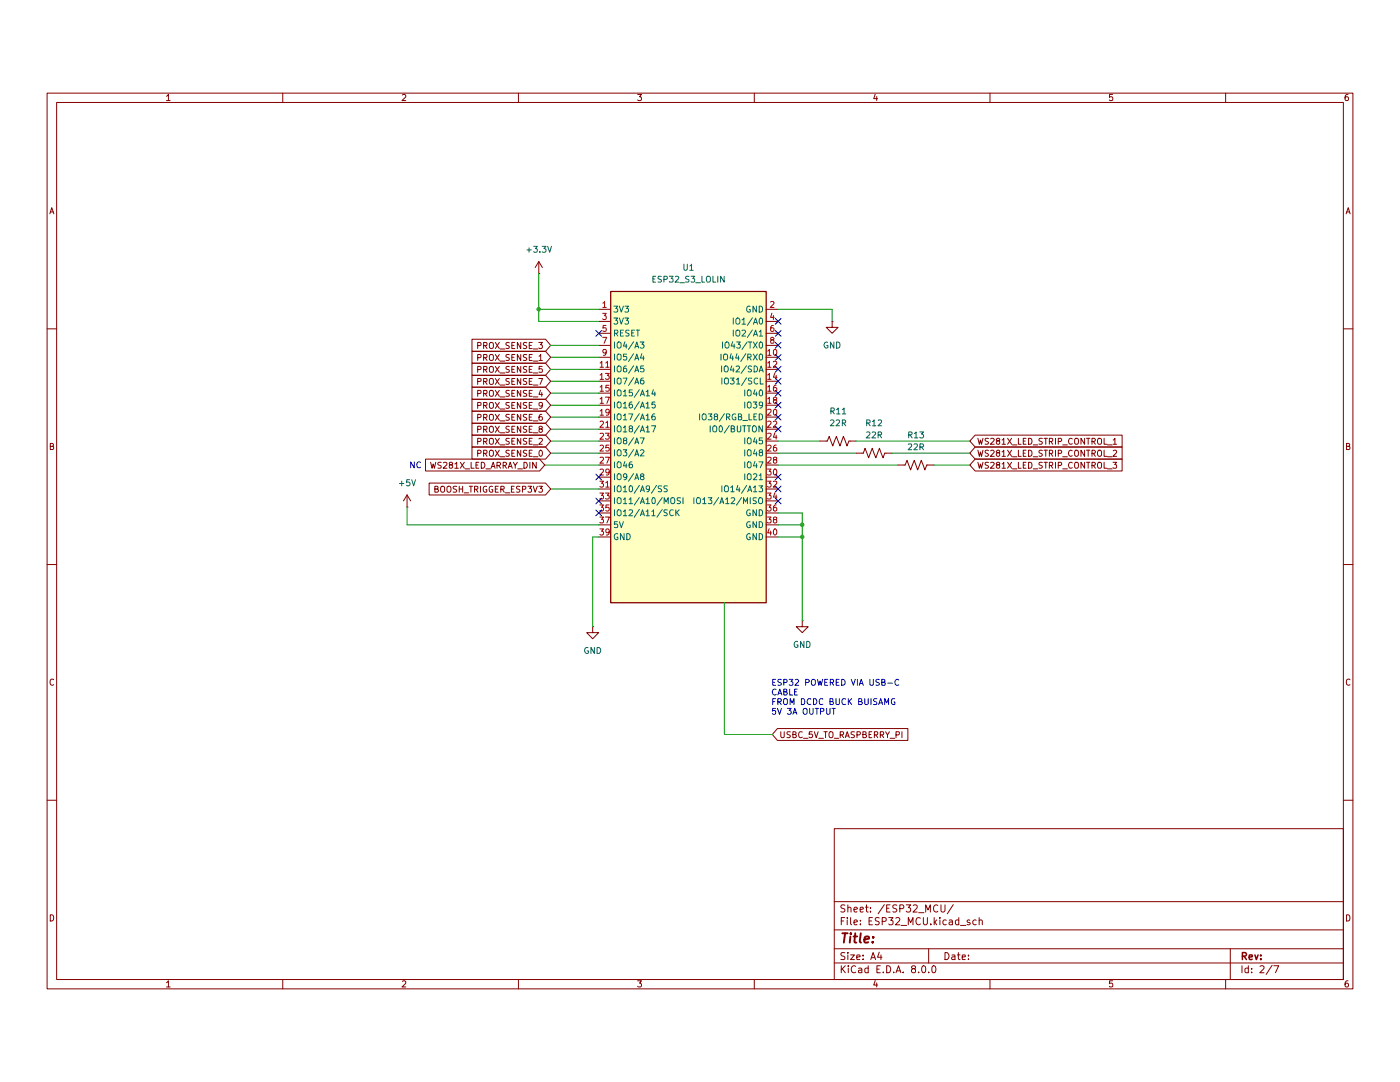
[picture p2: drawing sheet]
(kicad_sch
 (version 20231120)
 (generator "eeschema")
 (generator_version "8.0")
 (paper "A4")
 (lib_symbols
  (symbol "Device:R_US"
   (pin_numbers hide)
   (pin_names
    (offset 0)) (exclude_from_sim no) (in_bom yes) (on_board yes)
   (property "Reference" "R" (at 2.54 0 90) (effects (font (size 1.27 1.27))))
   (property "Value" "R_US" (at -2.54 0 90) (effects (font (size 1.27 1.27))))
   (property "Footprint" "" (at 1.016 -0.254 90) (effects (font (size 1.27 1.27)) (hide yes)))
   (property "Datasheet" "~" (at 0 0 0) (effects (font (size 1.27 1.27)) (hide yes)))
   (property "Description" "Resistor, US symbol" (at 0 0 0) (effects (font (size 1.27 1.27)) (hide yes)))
   (symbol "R_US_0_1"
    (polyline (pts (xy 0 -2.286) (xy 0 -2.54)) (stroke (width 0) (type default)) (fill (type none)))
    (polyline (pts (xy 0 2.286) (xy 0 2.54)) (stroke (width 0) (type default)) (fill (type none)))
    (polyline (pts (xy 0 -0.762) (xy 1.016 -1.143) (xy 0 -1.524) (xy -1.016 -1.905) (xy 0 -2.286)) (stroke (width 0) (type default)) (fill (type none)))
    (polyline (pts (xy 0 0.762) (xy 1.016 0.381) (xy 0 0) (xy -1.016 -0.381) (xy 0 -0.762)) (stroke (width 0) (type default)) (fill (type none)))
    (polyline (pts (xy 0 2.286) (xy 1.016 1.905) (xy 0 1.524) (xy -1.016 1.143) (xy 0 0.762)) (stroke (width 0) (type default)) (fill (type none))))
   (symbol "R_US_1_1"
    (pin passive line (at 0 3.81 270) (length 1.27) (name "~" (effects (font (size 1.27 1.27)))) (number "1" (effects (font (size 1.27 1.27)))))
    (pin passive line (at 0 -3.81 90) (length 1.27) (name "~" (effects (font (size 1.27 1.27)))) (number "2" (effects (font (size 1.27 1.27)))))))
  (symbol "esp32 s3 lolin:ESP32_S3_LOLIN" (exclude_from_sim no) (in_bom yes) (on_board yes)
   (property "Reference" "U" (at -12.7 17.78 0) (effects (font (size 1.27 1.27)) (justify left)))
   (property "Value" "ESP32_S3_LOLIN" (at -7.874 22.86 0) (effects (font (size 1.27 1.27)) (justify left)))
   (property "Footprint" "Module:ESP32 S3 LOLIN" (at -11.684 -32.766 0) (effects (font (size 1.27 1.27)) (justify left) (hide yes)))
   (property "Datasheet" "https://www.wemos.cc/en/latest/s3/s3.html" (at -0.254 -35.814 0) (effects (font (size 1.27 1.27)) (hide yes)))
   (property "Description" "Microcontroller module w/ ESP32 MCU" (at 0.254 -39.624 0) (effects (font (size 1.27 1.27)) (hide yes)))
   (symbol "ESP32_S3_LOLIN_0_0"
    (pin power_in line (at -19.05 20.32 0) (length 2.54) (name "3V3" (effects (font (size 1.27 1.27)))) (number "1" (effects (font (size 1.27 1.27)))))
    (pin bidirectional line (at 19.05 10.16 180) (length 2.54) (name "IO44/RX0" (effects (font (size 1.27 1.27)))) (number "10" (effects (font (size 1.27 1.27)))))
    (pin bidirectional line (at -19.05 7.62 0) (length 2.54) (name "IO6/A5" (effects (font (size 1.27 1.27)))) (number "11" (effects (font (size 1.27 1.27)))))
    (pin bidirectional line (at 19.05 7.62 180) (length 2.54) (name "IO42/SDA" (effects (font (size 1.27 1.27)))) (number "12" (effects (font (size 1.27 1.27)))))
    (pin bidirectional line (at -19.05 5.08 0) (length 2.54) (name "IO7/A6" (effects (font (size 1.27 1.27)))) (number "13" (effects (font (size 1.27 1.27)))))
    (pin bidirectional line (at 19.05 5.08 180) (length 2.54) (name "IO31/SCL" (effects (font (size 1.27 1.27)))) (number "14" (effects (font (size 1.27 1.27)))))
    (pin bidirectional line (at -19.05 2.54 0) (length 2.54) (name "IO15/A14" (effects (font (size 1.27 1.27)))) (number "15" (effects (font (size 1.27 1.27)))))
    (pin bidirectional line (at 19.05 2.54 180) (length 2.54) (name "IO40" (effects (font (size 1.27 1.27)))) (number "16" (effects (font (size 1.27 1.27)))))
    (pin bidirectional line (at -19.05 0 0) (length 2.54) (name "IO16/A15" (effects (font (size 1.27 1.27)))) (number "17" (effects (font (size 1.27 1.27)))))
    (pin bidirectional line (at 19.05 0 180) (length 2.54) (name "IO39" (effects (font (size 1.27 1.27)))) (number "18" (effects (font (size 1.27 1.27)))))
    (pin bidirectional line (at -19.05 -2.54 0) (length 2.54) (name "IO17/A16" (effects (font (size 1.27 1.27)))) (number "19" (effects (font (size 1.27 1.27)))))
    (pin power_in line (at 19.05 20.32 180) (length 2.54) (name "GND" (effects (font (size 1.27 1.27)))) (number "2" (effects (font (size 1.27 1.27)))))
    (pin bidirectional line (at 19.05 -2.54 180) (length 2.54) (name "IO38/RGB_LED" (effects (font (size 1.27 1.27)))) (number "20" (effects (font (size 1.27 1.27)))))
    (pin bidirectional line (at -19.05 -5.08 0) (length 2.54) (name "IO18/A17" (effects (font (size 1.27 1.27)))) (number "21" (effects (font (size 1.27 1.27)))))
    (pin bidirectional line (at 19.05 -5.08 180) (length 2.54) (name "IO0/BUTTON" (effects (font (size 1.27 1.27)))) (number "22" (effects (font (size 1.27 1.27)))))
    (pin bidirectional line (at -19.05 -7.62 0) (length 2.54) (name "IO8/A7" (effects (font (size 1.27 1.27)))) (number "23" (effects (font (size 1.27 1.27)))))
    (pin bidirectional line (at 19.05 -7.62 180) (length 2.54) (name "IO45" (effects (font (size 1.27 1.27)))) (number "24" (effects (font (size 1.27 1.27)))))
    (pin bidirectional line (at -19.05 -10.16 0) (length 2.54) (name "IO3/A2" (effects (font (size 1.27 1.27)))) (number "25" (effects (font (size 1.27 1.27)))))
    (pin bidirectional line (at 19.05 -10.16 180) (length 2.54) (name "IO48" (effects (font (size 1.27 1.27)))) (number "26" (effects (font (size 1.27 1.27)))))
    (pin bidirectional line (at -19.05 -12.7 0) (length 2.54) (name "IO46" (effects (font (size 1.27 1.27)))) (number "27" (effects (font (size 1.27 1.27)))))
    (pin bidirectional line (at 19.05 -12.7 180) (length 2.54) (name "IO47" (effects (font (size 1.27 1.27)))) (number "28" (effects (font (size 1.27 1.27)))))
    (pin bidirectional line (at -19.05 -15.24 0) (length 2.54) (name "IO9/A8" (effects (font (size 1.27 1.27)))) (number "29" (effects (font (size 1.27 1.27)))))
    (pin power_in line (at -19.05 17.78 0) (length 2.54) (name "3V3" (effects (font (size 1.27 1.27)))) (number "3" (effects (font (size 1.27 1.27)))))
    (pin bidirectional line (at 19.05 -15.24 180) (length 2.54) (name "IO21" (effects (font (size 1.27 1.27)))) (number "30" (effects (font (size 1.27 1.27)))))
    (pin bidirectional line (at -19.05 -17.78 0) (length 2.54) (name "IO10/A9/SS" (effects (font (size 1.27 1.27)))) (number "31" (effects (font (size 1.27 1.27)))))
    (pin bidirectional line (at 19.05 -17.78 180) (length 2.54) (name "IO14/A13" (effects (font (size 1.27 1.27)))) (number "32" (effects (font (size 1.27 1.27)))))
    (pin bidirectional line (at -19.05 -20.32 0) (length 2.54) (name "IO11/A10/MOSI" (effects (font (size 1.27 1.27)))) (number "33" (effects (font (size 1.27 1.27)))))
    (pin bidirectional line (at 19.05 -20.32 180) (length 2.54) (name "IO13/A12/MISO" (effects (font (size 1.27 1.27)))) (number "34" (effects (font (size 1.27 1.27)))))
    (pin bidirectional line (at -19.05 -22.86 0) (length 2.54) (name "IO12/A11/SCK" (effects (font (size 1.27 1.27)))) (number "35" (effects (font (size 1.27 1.27)))))
    (pin power_in line (at 19.05 -22.86 180) (length 2.54) (name "GND" (effects (font (size 1.27 1.27)))) (number "36" (effects (font (size 1.27 1.27)))))
    (pin power_in line (at -19.05 -25.4 0) (length 2.54) (name "5V" (effects (font (size 1.27 1.27)))) (number "37" (effects (font (size 1.27 1.27)))))
    (pin power_in line (at 19.05 -25.4 180) (length 2.54) (name "GND" (effects (font (size 1.27 1.27)))) (number "38" (effects (font (size 1.27 1.27)))))
    (pin power_in line (at -19.05 -27.94 0) (length 2.54) (name "GND" (effects (font (size 1.27 1.27)))) (number "39" (effects (font (size 1.27 1.27)))))
    (pin bidirectional line (at 19.05 17.78 180) (length 2.54) (name "IO1/A0" (effects (font (size 1.27 1.27)))) (number "4" (effects (font (size 1.27 1.27)))))
    (pin power_in line (at 19.05 -27.94 180) (length 2.54) (name "GND" (effects (font (size 1.27 1.27)))) (number "40" (effects (font (size 1.27 1.27)))))
    (pin bidirectional line (at -19.05 15.24 0) (length 2.54) (name "RESET" (effects (font (size 1.27 1.27)))) (number "5" (effects (font (size 1.27 1.27)))))
    (pin bidirectional line (at 19.05 15.24 180) (length 2.54) (name "IO2/A1" (effects (font (size 1.27 1.27)))) (number "6" (effects (font (size 1.27 1.27)))))
    (pin bidirectional line (at -19.05 12.7 0) (length 2.54) (name "IO4/A3" (effects (font (size 1.27 1.27)))) (number "7" (effects (font (size 1.27 1.27)))))
    (pin bidirectional line (at 19.05 12.7 180) (length 2.54) (name "IO43/TX0" (effects (font (size 1.27 1.27)))) (number "8" (effects (font (size 1.27 1.27)))))
    (pin bidirectional line (at -19.05 10.16 0) (length 2.54) (name "IO5/A4" (effects (font (size 1.27 1.27)))) (number "9" (effects (font (size 1.27 1.27))))))
   (symbol "ESP32_S3_LOLIN_0_1"
    (rectangle (start -16.51 24.13) (end 16.51 -41.91) (stroke (width 0.254) (type default)) (fill (type background)))))
  (symbol "power:+3.3V"
   (power)
   (pin_numbers hide)
   (pin_names
    (offset 0) hide) (exclude_from_sim no) (in_bom yes) (on_board yes)
   (property "Reference" "#PWR" (at 0 -3.81 0) (effects (font (size 1.27 1.27)) (hide yes)))
   (property "Value" "+3.3V" (at 0 3.556 0) (effects (font (size 1.27 1.27))))
   (property "Footprint" "" (at 0 0 0) (effects (font (size 1.27 1.27)) (hide yes)))
   (property "Datasheet" "" (at 0 0 0) (effects (font (size 1.27 1.27)) (hide yes)))
   (property "Description" "Power symbol creates a global label with name \"+3.3V\"" (at 0 0 0) (effects (font (size 1.27 1.27)) (hide yes)))
   (symbol "+3.3V_0_1"
    (polyline (pts (xy -0.762 1.27) (xy 0 2.54)) (stroke (width 0) (type default)) (fill (type none)))
    (polyline (pts (xy 0 0) (xy 0 2.54)) (stroke (width 0) (type default)) (fill (type none)))
    (polyline (pts (xy 0 2.54) (xy 0.762 1.27)) (stroke (width 0) (type default)) (fill (type none))))
   (symbol "+3.3V_1_1"
    (pin power_in line (at 0 0 90) (length 0) (name "~" (effects (font (size 1.27 1.27)))) (number "1" (effects (font (size 1.27 1.27)))))))
  (symbol "power:+5V"
   (power)
   (pin_numbers hide)
   (pin_names
    (offset 0) hide) (exclude_from_sim no) (in_bom yes) (on_board yes)
   (property "Reference" "#PWR" (at 0 -3.81 0) (effects (font (size 1.27 1.27)) (hide yes)))
   (property "Value" "+5V" (at 0 3.556 0) (effects (font (size 1.27 1.27))))
   (property "Footprint" "" (at 0 0 0) (effects (font (size 1.27 1.27)) (hide yes)))
   (property "Datasheet" "" (at 0 0 0) (effects (font (size 1.27 1.27)) (hide yes)))
   (property "Description" "Power symbol creates a global label with name \"+5V\"" (at 0 0 0) (effects (font (size 1.27 1.27)) (hide yes)))
   (symbol "+5V_0_1"
    (polyline (pts (xy -0.762 1.27) (xy 0 2.54)) (stroke (width 0) (type default)) (fill (type none)))
    (polyline (pts (xy 0 0) (xy 0 2.54)) (stroke (width 0) (type default)) (fill (type none)))
    (polyline (pts (xy 0 2.54) (xy 0.762 1.27)) (stroke (width 0) (type default)) (fill (type none))))
   (symbol "+5V_1_1"
    (pin power_in line (at 0 0 90) (length 0) (name "~" (effects (font (size 1.27 1.27)))) (number "1" (effects (font (size 1.27 1.27)))))))
  (symbol "power:GND"
   (power)
   (pin_numbers hide)
   (pin_names
    (offset 0) hide) (exclude_from_sim no) (in_bom yes) (on_board yes)
   (property "Reference" "#PWR" (at 0 -6.35 0) (effects (font (size 1.27 1.27)) (hide yes)))
   (property "Value" "GND" (at 0 -3.81 0) (effects (font (size 1.27 1.27))))
   (property "Footprint" "" (at 0 0 0) (effects (font (size 1.27 1.27)) (hide yes)))
   (property "Datasheet" "" (at 0 0 0) (effects (font (size 1.27 1.27)) (hide yes)))
   (property "Description" "Power symbol creates a global label with name \"GND\" , ground" (at 0 0 0) (effects (font (size 1.27 1.27)) (hide yes)))
   (symbol "GND_0_1"
    (polyline (pts (xy 0 0) (xy 0 -1.27) (xy 1.27 -1.27) (xy 0 -2.54) (xy -1.27 -1.27) (xy 0 -1.27)) (stroke (width 0) (type default)) (fill (type none))))
   (symbol "GND_1_1"
    (pin power_in line (at 0 0 270) (length 0) (name "~" (effects (font (size 1.27 1.27)))) (number "1" (effects (font (size 1.27 1.27))))))))
 (junction
  (at 114.3 55.88)
  (diameter 0)
  (color 0 0 0 0))
 (junction
  (at 170.18 101.6)
  (diameter 0)
  (color 0 0 0 0))
 (junction
  (at 170.18 104.14)
  (diameter 0)
  (color 0 0 0 0))
 (no_connect
  (at 127 60.96))
 (no_connect
  (at 165.1 81.28))
 (no_connect
  (at 165.1 91.44))
 (no_connect
  (at 165.1 63.5))
 (no_connect
  (at 165.1 73.66))
 (no_connect
  (at 127 91.44))
 (no_connect
  (at 165.1 71.12))
 (no_connect
  (at 165.1 76.2))
 (no_connect
  (at 165.1 66.04))
 (no_connect
  (at 165.1 96.52))
 (no_connect
  (at 165.1 60.96))
 (no_connect
  (at 165.1 78.74))
 (no_connect
  (at 127 99.06))
 (no_connect
  (at 127 96.52))
 (no_connect
  (at 165.1 93.98))
 (no_connect
  (at 165.1 68.58))
 (no_connect
  (at 165.1 58.42))
 (wire
  (pts (xy 116.84 81.28) (xy 127 81.28))
  (stroke (width 0) (type default)))
 (wire
  (pts (xy 86.36 101.6) (xy 86.36 97.79))
  (stroke (width 0) (type default)))
 (wire
  (pts (xy 176.53 55.88) (xy 176.53 58.42))
  (stroke (width 0) (type default)))
 (wire
  (pts (xy 170.18 99.06) (xy 170.18 101.6))
  (stroke (width 0) (type default)))
 (wire
  (pts (xy 165.1 55.88) (xy 176.53 55.88))
  (stroke (width 0) (type default)))
 (wire
  (pts (xy 165.1 83.82) (xy 173.99 83.82))
  (stroke (width 0) (type default)))
 (wire
  (pts (xy 165.1 88.9) (xy 190.5 88.9))
  (stroke (width 0) (type default)))
 (wire
  (pts (xy 115.57 88.9) (xy 127 88.9))
  (stroke (width 0) (type default)))
 (wire
  (pts (xy 116.84 78.74) (xy 127 78.74))
  (stroke (width 0) (type default)))
 (wire
  (pts (xy 198.12 88.9) (xy 205.74 88.9))
  (stroke (width 0) (type default)))
 (wire
  (pts (xy 170.18 101.6) (xy 170.18 104.14))
  (stroke (width 0) (type default)))
 (wire
  (pts (xy 127 101.6) (xy 86.36 101.6))
  (stroke (width 0) (type default)))
 (wire
  (pts (xy 127 55.88) (xy 114.3 55.88))
  (stroke (width 0) (type default)))
 (wire
  (pts (xy 116.84 86.36) (xy 127 86.36))
  (stroke (width 0) (type default)))
 (wire
  (pts (xy 116.84 76.2) (xy 127 76.2))
  (stroke (width 0) (type default)))
 (wire
  (pts (xy 165.1 99.06) (xy 170.18 99.06))
  (stroke (width 0) (type default)))
 (wire
  (pts (xy 125.73 104.14) (xy 125.73 123.19))
  (stroke (width 0) (type default)))
 (wire
  (pts (xy 153.67 118.11) (xy 153.67 146.05))
  (stroke (width 0) (type default)))
 (wire
  (pts (xy 127 58.42) (xy 114.3 58.42))
  (stroke (width 0) (type default)))
 (wire
  (pts (xy 116.84 63.5) (xy 127 63.5))
  (stroke (width 0) (type default)))
 (wire
  (pts (xy 189.23 86.36) (xy 205.74 86.36))
  (stroke (width 0) (type default)))
 (wire
  (pts (xy 165.1 101.6) (xy 170.18 101.6))
  (stroke (width 0) (type default)))
 (wire
  (pts (xy 116.84 66.04) (xy 127 66.04))
  (stroke (width 0) (type default)))
 (wire
  (pts (xy 116.84 93.98) (xy 127 93.98))
  (stroke (width 0) (type default)))
 (wire
  (pts (xy 116.84 73.66) (xy 127 73.66))
  (stroke (width 0) (type default)))
 (wire
  (pts (xy 116.84 68.58) (xy 127 68.58))
  (stroke (width 0) (type default)))
 (wire
  (pts (xy 114.3 55.88) (xy 114.3 48.26))
  (stroke (width 0) (type default)))
 (wire
  (pts (xy 116.84 83.82) (xy 127 83.82))
  (stroke (width 0) (type default)))
 (wire
  (pts (xy 114.3 58.42) (xy 114.3 55.88))
  (stroke (width 0) (type default)))
 (wire
  (pts (xy 181.61 83.82) (xy 205.74 83.82))
  (stroke (width 0) (type default)))
 (wire
  (pts (xy 165.1 86.36) (xy 181.61 86.36))
  (stroke (width 0) (type default)))
 (wire
  (pts (xy 116.84 71.12) (xy 127 71.12))
  (stroke (width 0) (type default)))
 (wire
  (pts (xy 170.18 104.14) (xy 170.18 121.92))
  (stroke (width 0) (type default)))
 (wire
  (pts (xy 127 104.14) (xy 125.73 104.14))
  (stroke (width 0) (type default)))
 (wire
  (pts (xy 165.1 104.14) (xy 170.18 104.14))
  (stroke (width 0) (type default)))
 (wire
  (pts (xy 163.83 146.05) (xy 153.67 146.05))
  (stroke (width 0) (type default)))
 (text_box "ESP32 POWERED VIA USB-C CABLE\nFROM DCDC BUCK BUISAMG 5V 3A OUTPUT"
  (exclude_from_sim no)
  (at 162.56 133.35 0)
  (size 29.21 10.16)
  (stroke (width -0.0001) (type default))
  (fill (type none))
  (effects (font (size 1.27 1.27)) (justify left top)))
 (text "NC"
  (exclude_from_sim no)
  (at 88.138 89.154 0)
  (effects (font (size 1.27 1.27))))
 (global_label "PROX_SENSE_2"
  (shape input)
  (at 116.84 83.82 180)
  (fields_autoplaced yes)
  (effects (font (size 1.27 1.27)) (justify right))
  (property "Intersheetrefs" "${INTERSHEET_REFS}" (at 99.5826 83.82 0) (effects (font (size 1.27 1.27)) (justify right) (hide yes))))
 (global_label "PROX_SENSE_0"
  (shape input)
  (at 116.84 86.36 180)
  (fields_autoplaced yes)
  (effects (font (size 1.27 1.27)) (justify right))
  (property "Intersheetrefs" "${INTERSHEET_REFS}" (at 99.5826 86.36 0) (effects (font (size 1.27 1.27)) (justify right) (hide yes))))
 (global_label "PROX_SENSE_7"
  (shape input)
  (at 116.84 71.12 180)
  (fields_autoplaced yes)
  (effects (font (size 1.27 1.27)) (justify right))
  (property "Intersheetrefs" "${INTERSHEET_REFS}" (at 99.5826 71.12 0) (effects (font (size 1.27 1.27)) (justify right) (hide yes))))
 (global_label "WS281X_LED_STRIP_CONTROL_3"
  (shape input)
  (at 205.74 88.9 0)
  (fields_autoplaced yes)
  (effects (font (size 1.27 1.27)) (justify left))
  (property "Intersheetrefs" "${INTERSHEET_REFS}" (at 238.6002 88.9 0) (effects (font (size 1.27 1.27)) (justify left) (hide yes))))
 (global_label "PROX_SENSE_1"
  (shape input)
  (at 116.84 66.04 180)
  (fields_autoplaced yes)
  (effects (font (size 1.27 1.27)) (justify right))
  (property "Intersheetrefs" "${INTERSHEET_REFS}" (at 99.5826 66.04 0) (effects (font (size 1.27 1.27)) (justify right) (hide yes))))
 (global_label "WS281X_LED_STRIP_CONTROL_2"
  (shape input)
  (at 205.74 86.36 0)
  (fields_autoplaced yes)
  (effects (font (size 1.27 1.27)) (justify left))
  (property "Intersheetrefs" "${INTERSHEET_REFS}" (at 238.6002 86.36 0) (effects (font (size 1.27 1.27)) (justify left) (hide yes))))
 (global_label "PROX_SENSE_8"
  (shape input)
  (at 116.84 81.28 180)
  (fields_autoplaced yes)
  (effects (font (size 1.27 1.27)) (justify right))
  (property "Intersheetrefs" "${INTERSHEET_REFS}" (at 99.5826 81.28 0) (effects (font (size 1.27 1.27)) (justify right) (hide yes))))
 (global_label "PROX_SENSE_6"
  (shape input)
  (at 116.84 78.74 180)
  (fields_autoplaced yes)
  (effects (font (size 1.27 1.27)) (justify right))
  (property "Intersheetrefs" "${INTERSHEET_REFS}" (at 99.5826 78.74 0) (effects (font (size 1.27 1.27)) (justify right) (hide yes))))
 (global_label "USBC_5V_TO_RASPBERRY_PI"
  (shape input)
  (at 163.83 146.05 0)
  (fields_autoplaced yes)
  (effects (font (size 1.27 1.27)) (justify left))
  (property "Intersheetrefs" "${INTERSHEET_REFS}" (at 185.7442 146.05 0) (effects (font (size 1.27 1.27)) (justify left) (hide yes))))
 (global_label "PROX_SENSE_9"
  (shape input)
  (at 116.84 76.2 180)
  (fields_autoplaced yes)
  (effects (font (size 1.27 1.27)) (justify right))
  (property "Intersheetrefs" "${INTERSHEET_REFS}" (at 99.5826 76.2 0) (effects (font (size 1.27 1.27)) (justify right) (hide yes))))
 (global_label "BOOSH_TRIGGER_ESP3V3"
  (shape input)
  (at 116.84 93.98 180)
  (fields_autoplaced yes)
  (effects (font (size 1.27 1.27)) (justify right))
  (property "Intersheetrefs" "${INTERSHEET_REFS}" (at 90.5111 93.98 0) (effects (font (size 1.27 1.27)) (justify right) (hide yes))))
 (global_label "WS281X_LED_ARRAY_DIN"
  (shape input)
  (at 115.57 88.9 180)
  (fields_autoplaced yes)
  (effects (font (size 1.27 1.27)) (justify right))
  (property "Intersheetrefs" "${INTERSHEET_REFS}" (at 98.3126 88.9 0) (effects (font (size 1.27 1.27)) (justify right) (hide yes))))
 (global_label "WS281X_LED_STRIP_CONTROL_1"
  (shape input)
  (at 205.74 83.82 0)
  (fields_autoplaced yes)
  (effects (font (size 1.27 1.27)) (justify left))
  (property "Intersheetrefs" "${INTERSHEET_REFS}" (at 238.6002 83.82 0) (effects (font (size 1.27 1.27)) (justify left) (hide yes))))
 (global_label "PROX_SENSE_3"
  (shape input)
  (at 116.84 63.5 180)
  (fields_autoplaced yes)
  (effects (font (size 1.27 1.27)) (justify right))
  (property "Intersheetrefs" "${INTERSHEET_REFS}" (at 99.5826 63.5 0) (effects (font (size 1.27 1.27)) (justify right) (hide yes))))
 (global_label "PROX_SENSE_4"
  (shape input)
  (at 116.84 73.66 180)
  (fields_autoplaced yes)
  (effects (font (size 1.27 1.27)) (justify right))
  (property "Intersheetrefs" "${INTERSHEET_REFS}" (at 99.5826 73.66 0) (effects (font (size 1.27 1.27)) (justify right) (hide yes))))
 (global_label "PROX_SENSE_5"
  (shape input)
  (at 116.84 68.58 180)
  (fields_autoplaced yes)
  (effects (font (size 1.27 1.27)) (justify right))
  (property "Intersheetrefs" "${INTERSHEET_REFS}" (at 99.5826 68.58 0) (effects (font (size 1.27 1.27)) (justify right) (hide yes))))
 (symbol
  (lib_id "power:+3.3V")
  (at 114.3 48.26 0)
  (unit 1)
  (exclude_from_sim no)
  (in_bom yes)
  (on_board yes)
  (dnp no)
  (fields_autoplaced yes)
  (property "Reference" "#PWR02" (at 114.3 52.07 0) (effects (font (size 1.27 1.27)) (hide yes)))
  (property "Value" "+3.3V" (at 114.3 43.18 0) (effects (font (size 1.27 1.27))))
  (property "Footprint" "" (at 114.3 48.26 0) (effects (font (size 1.27 1.27)) (hide yes)))
  (property "Datasheet" "" (at 114.3 48.26 0) (effects (font (size 1.27 1.27)) (hide yes)))
  (property "Description" "Power symbol creates a global label with name \"+3.3V\"" (at 114.3 48.26 0) (effects (font (size 1.27 1.27)) (hide yes)))
  (pin "1"))
 (symbol
  (lib_id "power:+5V")
  (at 86.36 97.79 0)
  (unit 1)
  (exclude_from_sim no)
  (in_bom yes)
  (on_board yes)
  (dnp no)
  (fields_autoplaced yes)
  (property "Reference" "#PWR01" (at 86.36 101.6 0) (effects (font (size 1.27 1.27)) (hide yes)))
  (property "Value" "+5V" (at 86.36 92.71 0) (effects (font (size 1.27 1.27))))
  (property "Footprint" "" (at 86.36 97.79 0) (effects (font (size 1.27 1.27)) (hide yes)))
  (property "Datasheet" "" (at 86.36 97.79 0) (effects (font (size 1.27 1.27)) (hide yes)))
  (property "Description" "Power symbol creates a global label with name \"+5V\"" (at 86.36 97.79 0) (effects (font (size 1.27 1.27)) (hide yes)))
  (pin "1"))
 (symbol
  (lib_id "esp32 s3 lolin:ESP32_S3_LOLIN")
  (at 146.05 76.2 0)
  (unit 1)
  (exclude_from_sim no)
  (in_bom yes)
  (on_board yes)
  (dnp no)
  (fields_autoplaced yes)
  (property "Reference" "U1" (at 146.05 46.99 0) (effects (font (size 1.27 1.27))))
  (property "Value" "ESP32_S3_LOLIN" (at 146.05 49.53 0) (effects (font (size 1.27 1.27))))
  (property "Footprint" "Module:ESP32 S3 LOLIN" (at 134.366 108.966 0) (effects (font (size 1.27 1.27)) (justify left) (hide yes)))
  (property "Datasheet" "https://www.wemos.cc/en/latest/s3/s3.html" (at 145.796 112.014 0) (effects (font (size 1.27 1.27)) (hide yes)))
  (property "Description" "Microcontroller module w/ ESP32 MCU" (at 146.304 115.824 0) (effects (font (size 1.27 1.27)) (hide yes)))
  (pin "16")
  (pin "37")
  (pin "5")
  (pin "11")
  (pin "12")
  (pin "19")
  (pin "27")
  (pin "14")
  (pin "25")
  (pin "3")
  (pin "1")
  (pin "15")
  (pin "24")
  (pin "30")
  (pin "13")
  (pin "23")
  (pin "32")
  (pin "38")
  (pin "2")
  (pin "22")
  (pin "39")
  (pin "20")
  (pin "4")
  (pin "29")
  (pin "10")
  (pin "31")
  (pin "33")
  (pin "17")
  (pin "26")
  (pin "28")
  (pin "34")
  (pin "35")
  (pin "21")
  (pin "18")
  (pin "36")
  (pin "40")
  (pin "6")
  (pin "7")
  (pin "8")
  (pin "9"))
 (symbol
  (lib_id "Device:R_US")
  (at 177.8 83.82 90)
  (unit 1)
  (exclude_from_sim no)
  (in_bom yes)
  (on_board yes)
  (dnp no)
  (fields_autoplaced yes)
  (property "Reference" "R11" (at 177.8 77.47 90) (effects (font (size 1.27 1.27))))
  (property "Value" "22R" (at 177.8 80.01 90) (effects (font (size 1.27 1.27))))
  (property "Footprint" "" (at 178.054 82.804 90) (effects (font (size 1.27 1.27)) (hide yes)))
  (property "Datasheet" "~" (at 177.8 83.82 0) (effects (font (size 1.27 1.27)) (hide yes)))
  (property "Description" "Resistor, US symbol" (at 177.8 83.82 0) (effects (font (size 1.27 1.27)) (hide yes)))
  (pin "2")
  (pin "1"))
 (symbol
  (lib_id "power:GND")
  (at 176.53 58.42 0)
  (unit 1)
  (exclude_from_sim no)
  (in_bom yes)
  (on_board yes)
  (dnp no)
  (fields_autoplaced yes)
  (property "Reference" "#PWR07" (at 176.53 64.77 0) (effects (font (size 1.27 1.27)) (hide yes)))
  (property "Value" "GND" (at 176.53 63.5 0) (effects (font (size 1.27 1.27))))
  (property "Footprint" "" (at 176.53 58.42 0) (effects (font (size 1.27 1.27)) (hide yes)))
  (property "Datasheet" "" (at 176.53 58.42 0) (effects (font (size 1.27 1.27)) (hide yes)))
  (property "Description" "Power symbol creates a global label with name \"GND\" , ground" (at 176.53 58.42 0) (effects (font (size 1.27 1.27)) (hide yes)))
  (pin "1"))
 (symbol
  (lib_id "Device:R_US")
  (at 185.42 86.36 90)
  (unit 1)
  (exclude_from_sim no)
  (in_bom yes)
  (on_board yes)
  (dnp no)
  (fields_autoplaced yes)
  (property "Reference" "R12" (at 185.42 80.01 90) (effects (font (size 1.27 1.27))))
  (property "Value" "22R" (at 185.42 82.55 90) (effects (font (size 1.27 1.27))))
  (property "Footprint" "" (at 185.674 85.344 90) (effects (font (size 1.27 1.27)) (hide yes)))
  (property "Datasheet" "~" (at 185.42 86.36 0) (effects (font (size 1.27 1.27)) (hide yes)))
  (property "Description" "Resistor, US symbol" (at 185.42 86.36 0) (effects (font (size 1.27 1.27)) (hide yes)))
  (pin "2")
  (pin "1"))
 (symbol
  (lib_id "power:GND")
  (at 170.18 121.92 0)
  (unit 1)
  (exclude_from_sim no)
  (in_bom yes)
  (on_board yes)
  (dnp no)
  (fields_autoplaced yes)
  (property "Reference" "#PWR04" (at 170.18 128.27 0) (effects (font (size 1.27 1.27)) (hide yes)))
  (property "Value" "GND" (at 170.18 127 0) (effects (font (size 1.27 1.27))))
  (property "Footprint" "" (at 170.18 121.92 0) (effects (font (size 1.27 1.27)) (hide yes)))
  (property "Datasheet" "" (at 170.18 121.92 0) (effects (font (size 1.27 1.27)) (hide yes)))
  (property "Description" "Power symbol creates a global label with name \"GND\" , ground" (at 170.18 121.92 0) (effects (font (size 1.27 1.27)) (hide yes)))
  (pin "1"))
 (symbol
  (lib_id "Device:R_US")
  (at 194.31 88.9 90)
  (unit 1)
  (exclude_from_sim no)
  (in_bom yes)
  (on_board yes)
  (dnp no)
  (fields_autoplaced yes)
  (property "Reference" "R13" (at 194.31 82.55 90) (effects (font (size 1.27 1.27))))
  (property "Value" "22R" (at 194.31 85.09 90) (effects (font (size 1.27 1.27))))
  (property "Footprint" "" (at 194.564 87.884 90) (effects (font (size 1.27 1.27)) (hide yes)))
  (property "Datasheet" "~" (at 194.31 88.9 0) (effects (font (size 1.27 1.27)) (hide yes)))
  (property "Description" "Resistor, US symbol" (at 194.31 88.9 0) (effects (font (size 1.27 1.27)) (hide yes)))
  (pin "2")
  (pin "1"))
 (symbol
  (lib_id "power:GND")
  (at 125.73 123.19 0)
  (unit 1)
  (exclude_from_sim no)
  (in_bom yes)
  (on_board yes)
  (dnp no)
  (fields_autoplaced yes)
  (property "Reference" "#PWR03" (at 125.73 129.54 0) (effects (font (size 1.27 1.27)) (hide yes)))
  (property "Value" "GND" (at 125.73 128.27 0) (effects (font (size 1.27 1.27))))
  (property "Footprint" "" (at 125.73 123.19 0) (effects (font (size 1.27 1.27)) (hide yes)))
  (property "Datasheet" "" (at 125.73 123.19 0) (effects (font (size 1.27 1.27)) (hide yes)))
  (property "Description" "Power symbol creates a global label with name \"GND\" , ground" (at 125.73 123.19 0) (effects (font (size 1.27 1.27)) (hide yes)))
  (pin "1")))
